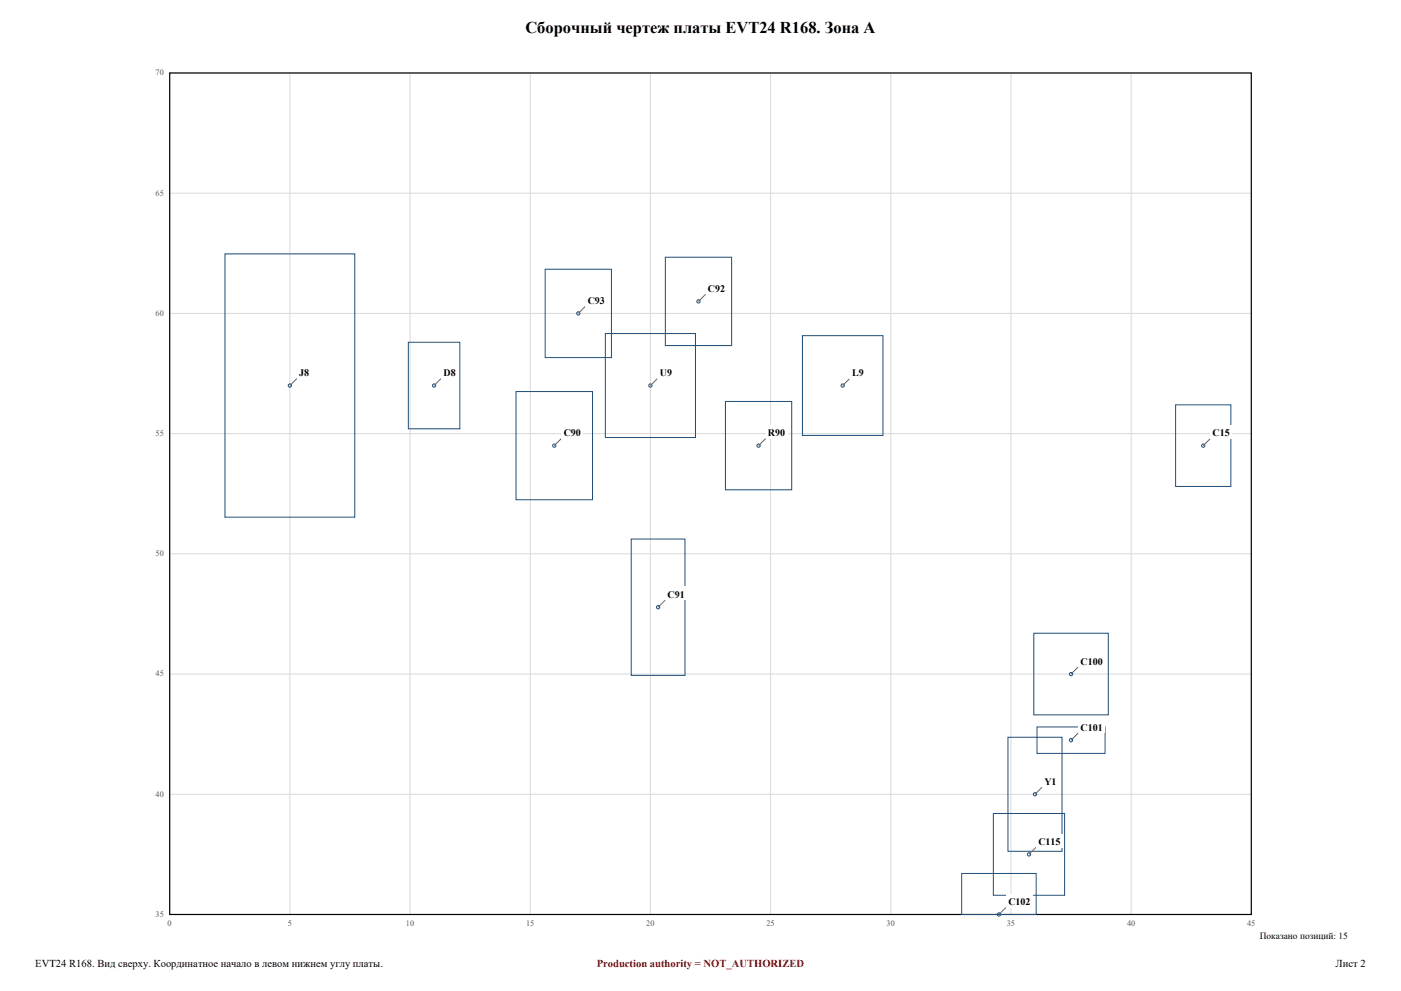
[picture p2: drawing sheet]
<svg xmlns="http://www.w3.org/2000/svg" width="420mm" height="297mm" viewBox="0 0 420 297" stroke-linecap="round" stroke-linejoin="round" font-family="sans-serif">
<g fill="none" stroke="#d9d9d9" stroke-width=".3">
<path d="M50.9 21.9h324.2v252.2h-324.2zM86.9 21.9v252.2M122.9 21.9v252.2M159 21.9v252.2M195 21.9v252.2M231 21.9v252.2M267 21.9v252.2M303.1 21.9v252.2M339.1 21.9v252.2M50.9 57.9h324.2M50.9 93.9h324.2M50.9 130h324.2"/>
<path d="M50.9 166h324.2M50.9 202h324.2M50.9 238h324.2"/>
</g>
<path d="M50.9 21.9h324.2v252.2h-324.2z" fill="none" stroke="#000" stroke-width=".35"/>
<g fill="none" stroke="#1f4e78" stroke-width=".3">
<path d="M67.4 76.1h39v78.9h-39zM199.5 77.1h19.8v26.5h-19.8zM163.4 80.7h19.9v26.5h-19.9zM181.5 100h27v31.1h-27zM122.4 102.6h15.5v25.9h-15.5zM154.7 117.3h22.9v32.5h-22.9zM240.6 100.6h24.1v29.9h-24.1zM217.5 120.3h19.8v26.5h-19.8zM352.4 121.3h16.6v24.5h-16.6zM189.2 161.6h16.1v40.8h-16.1zM309.9 189.8h22.3v24.4h-22.3zM310.9 217.9h20.4v7.9h-20.4z"/>
<path d="M302.2 221h16.2v34.1h-16.2zM297.8 243.8h21.4v24.5h-21.4zM288.3 261.8h22.3v12.3h-22.3z"/>
<circle cx="173.4" cy="93.9" r=".49"/>
<circle cx="209.4" cy="90.3" r=".49"/>
<circle cx="86.9" cy="115.5" r=".49"/>
<circle cx="130.1" cy="115.5" r=".49"/>
<circle cx="195" cy="115.5" r=".49"/>
<circle cx="252.6" cy="115.5" r=".49"/>
<circle cx="166.2" cy="133.6" r=".49"/>
<circle cx="227.4" cy="133.6" r=".49"/>
<circle cx="360.7" cy="133.6" r=".49"/>
<circle cx="197.3" cy="182" r=".49"/>
<circle cx="321.1" cy="202" r=".49"/>
<circle cx="310.3" cy="238" r=".49"/>
<circle cx="321.1" cy="221.8" r=".49"/>
<circle cx="308.5" cy="256.1" r=".49"/>
<circle cx="299.5" cy="274.1" r=".49"/>
</g>
<path d="M301.6 272l-2.1 2.1" fill="none" stroke="#666" stroke-width=".3"/>
<path d="M301.6 267.9h8.1v4.1h-8.1z" fill-rule="evenodd" fill="#fff"/>
<path d="M310.6 253.9l-2.1 2.2" fill="none" stroke="#666" stroke-width=".3"/>
<path d="M310.6 249.9h8.1v4h-8.1z" fill-rule="evenodd" fill="#fff"/>
<path d="M312.4 235.9l-2.1 2.1" fill="none" stroke="#666" stroke-width=".3"/>
<path d="M312.4 231.9h5.1v4h-5.1z" fill-rule="evenodd" fill="#fff"/>
<path d="M323.2 219.7l-2.1 2.1" fill="none" stroke="#666" stroke-width=".3"/>
<path d="M323.2 215.7h8.1v4h-8.1z" fill-rule="evenodd" fill="#fff"/>
<path d="M323.2 199.9l-2.1 2.1" fill="none" stroke="#666" stroke-width=".3"/>
<path d="M323.2 195.8h8.1v4.1h-8.1z" fill-rule="evenodd" fill="#fff"/>
<path d="M199.4 179.9l-2.1 2.1" fill="none" stroke="#666" stroke-width=".3"/>
<path d="M199.4 175.8h6.6v4.1h-6.6z" fill-rule="evenodd" fill="#fff"/>
<path d="M168.3 131.4l-2.1 2.2" fill="none" stroke="#666" stroke-width=".3"/>
<path d="M168.3 127.4h6.6v4h-6.6z" fill-rule="evenodd" fill="#fff"/>
<path d="M229.5 131.4l-2.1 2.2" fill="none" stroke="#666" stroke-width=".3"/>
<path d="M229.5 127.4h6.6v4h-6.6z" fill-rule="evenodd" fill="#fff"/>
<path d="M362.8 131.4l-2.1 2.2" fill="none" stroke="#666" stroke-width=".3"/>
<path d="M362.8 127.4h6.6v4h-6.6z" fill-rule="evenodd" fill="#fff"/>
<path d="M89 113.4l-2.1 2.1" fill="none" stroke="#666" stroke-width=".3"/>
<path d="M89 109.4h4.4v4h-4.4z" fill-rule="evenodd" fill="#fff"/>
<path d="M132.3 113.4l-2.2 2.1" fill="none" stroke="#666" stroke-width=".3"/>
<path d="M132.3 109.4h5v4h-5z" fill-rule="evenodd" fill="#fff"/>
<path d="M197.1 113.4l-2.1 2.1" fill="none" stroke="#666" stroke-width=".3"/>
<path d="M197.1 109.4h5.1v4h-5.1z" fill-rule="evenodd" fill="#fff"/>
<path d="M254.7 113.4l-2.1 2.1" fill="none" stroke="#666" stroke-width=".3"/>
<path d="M254.7 109.4h5v4h-5z" fill-rule="evenodd" fill="#fff"/>
<path d="M175.5 91.8l-2.1 2.1" fill="none" stroke="#666" stroke-width=".3"/>
<path d="M175.5 87.8h6.6v4h-6.6z" fill-rule="evenodd" fill="#fff"/>
<path d="M211.5 88.2l-2.1 2.1" fill="none" stroke="#666" stroke-width=".3"/>
<path d="M211.5 84.2h6.6v4h-6.6z" fill-rule="evenodd" fill="#fff"/>
<text font-size="4.9" x="157.5" y="9.9">Сборочный чертеж платы EVT24 R168. Зона A</text>
<g font-size="3.2">
<text x="10.6" y="289.9">EVT24 R168. Вид сверху. Координатное начало в левом нижнем углу платы.</text>
<text x="400.4" y="289.9">Лист 2</text>
</g>
<text font-size="3.2" fill="#9c0006" x="178.9" y="289.9">Production authority = NOT_AUTHORIZED</text>
<g font-size="3">
<text x="212.2" y="87.5">C92</text>
<text x="176.2" y="91.1">C93</text>
<text x="89.7" y="112.7">J8</text>
<text x="133" y="112.7">D8</text>
<text x="197.8" y="112.7">U9</text>
<text x="255.5" y="112.7">L9</text>
<text x="169" y="130.7">C90</text>
<text x="230.2" y="130.7">R90</text>
<text x="363.5" y="130.7">C15</text>
<text x="200.1" y="179.2">C91</text>
<text x="323.9" y="199.2">C100</text>
<text x="323.9" y="219">C101</text>
<text x="313.1" y="235.2">Y1</text>
<text x="311.3" y="253.2">C115</text>
<text x="302.3" y="271.2">C102</text>
</g>
<text font-size="2.8" x="377.7" y="281.5">Показано позиций: 15</text>
<g font-size="2.5" fill="#555">
<text x="46.6" y="22.6">70</text>
<text x="46.6" y="58.6">65</text>
<text x="46.6" y="94.6">60</text>
<text x="46.6" y="130.7">55</text>
<text x="46.6" y="166.7">50</text>
<text x="46.6" y="202.7">45</text>
<text x="46.6" y="238.7">40</text>
<text x="46.6" y="274.8">35</text>
<text x="50.3" y="277.6">0</text>
<text x="86.3" y="277.6">5</text>
<text x="121.7" y="277.6">10</text>
<text x="157.7" y="277.6">15</text>
<text x="193.7" y="277.6">20</text>
<text x="229.8" y="277.6">25</text>
<text x="265.8" y="277.6">30</text>
<text x="301.8" y="277.6">35</text>
<text x="337.9" y="277.6">40</text>
<text x="373.9" y="277.6">45</text>
</g>
</svg>
